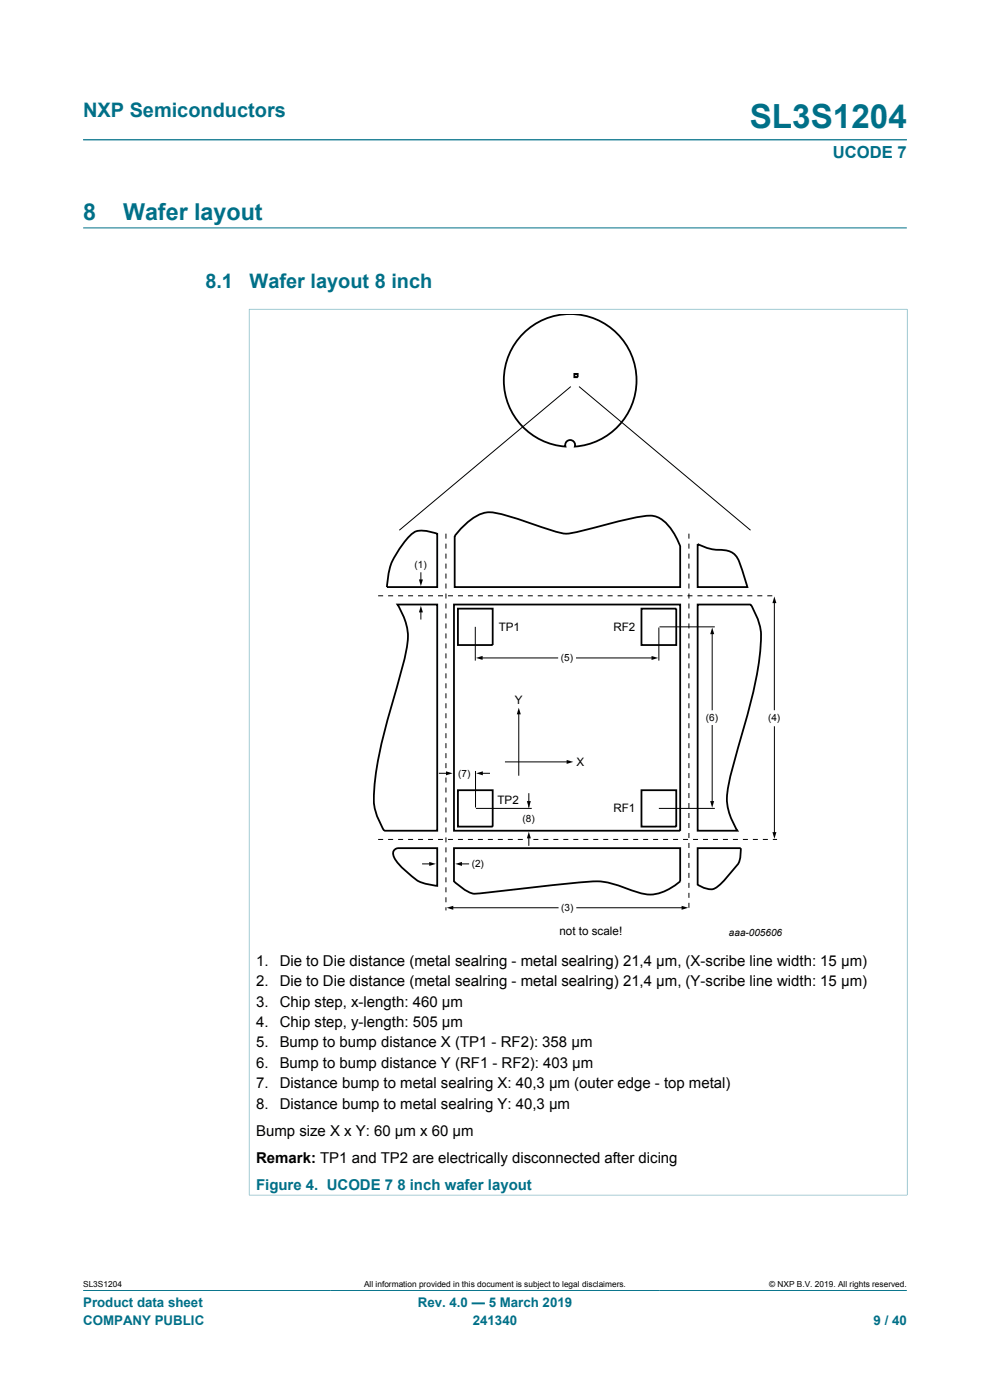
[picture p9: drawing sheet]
<svg xmlns="http://www.w3.org/2000/svg" width="210mm" height="297mm" viewBox="0 0 210 297" stroke-linecap="round" stroke-linejoin="round" font-family="sans-serif">
<path d="M17.6 29.7h174.8M17.6 48.3h174.8M52.8 65.6h139.7M52.8 65.5v188.1M192.4 65.5v188.1M52.8 253.5h139.7M17.6 273.8h174.8" fill="none" stroke="#007088" stroke-width=".21"/>
<g fill="none" stroke="#000" stroke-width=".21">
<path d="M121 82.1l-36.2 30.3M122.9 82.1l36.2 30.3M94.6 113.2v1.1M94.6 115.3v1.1M94.6 117.4v1.1M94.6 119.6v1M146.1 113.2v1.1M146.1 115.3v1.1M146.1 117.4v1.1M146.1 119.6v1M80.2 126.4h1.1M82.3 126.4h1.1"/>
<path d="M84.4 126.4h1.1M86.6 126.4h1M88.7 126.4h1M89.3 121.5v1.7M89.3 129.6v1.7M90.8 126.4h1.1M92.9 126.4h1.1M94.6 121.7v1M94.6 123.8v1.1M94.6 125.9v1.1M94.6 128v1.1M94.6 130.1v1.1"/>
<path d="M94.6 132.3v1M94.6 134.4v1M94.6 136.5v1.1M94.6 138.6v1.1M95 126.4h1.1M97.1 126.4h1.1M99.3 126.4h1M100.8 133v7.1M101.4 126.4h1M102.1 139.6h16.2M103.5 126.4h1.1M105.6 126.4h1.1"/>
<path d="M107.7 126.4h1.1M109.8 126.4h1.1M112 126.4h1M114.1 126.4h1M116.2 126.4h1.1M118.3 126.4h1.1M120.4 126.4h1.1M122.3 139.6h16.2M122.5 126.4h1.1M124.7 126.4h1M126.8 126.4h1M128.9 126.4h1.1"/>
<path d="M131 126.4h1.1M133.1 126.4h1.1M135.2 126.4h1.1M137.4 126.4h1M139.5 126.4h1M139.8 133.1v7M139.9 133h11.7M141.6 126.4h1.1M143.7 126.4h1.1M145.8 126.4h1.1M146.1 121.7v1M146.1 123.8v1.1"/>
<path d="M146.1 125.9v1.1M146.1 128v1.1M146.1 130.1v1.1M146.1 132.3v1M146.1 134.4v1M146.1 136.5v1.1M146.1 138.6v1.1M147.9 126.4h1.1M150.1 126.4h1M151.1 134.3v16.3M152.2 126.4h1M154.3 126.4h1.1"/>
<path d="M156.4 126.4h1.1M158.5 126.4h1.1M160.6 126.4h1.1M162.8 126.4h1M164.3 127.7v22.9M94.6 140.7v1.1M94.6 142.8v1.1M94.6 145v1M94.6 147.1v1M94.6 149.2v1.1M94.6 151.3v1.1M94.6 153.4v1.1"/>
<path d="M94.6 155.5v1.1M94.6 157.7v1M94.6 159.8v1M110 151.3v13.2M146.1 140.7v1.1M146.1 142.8v1.1M146.1 145v1M146.1 147.1v1M146.1 149.2v1.1M146.1 151.3v1.1M146.1 153.4v1.1M146.1 155.5v1.1"/>
<path d="M146.1 157.7v1M146.1 159.8v1M151.1 153.9v16.3M164.3 154.2v22.6M80.2 178.1h1.1M82.3 178.1h1.1M84.4 178.1h1.1M86.6 178.1h1M88.7 178.1h1M90.8 178.1h1.1M92.9 178.1h1.1M93.2 164h1.7"/>
<path d="M94.6 161.9v1.1M94.6 165v1M94.6 167.1v1M94.6 169.2v1M94.6 171.3v1.1M94.6 173.4v1.1M94.6 175.5v1.1M94.6 177.7v1M94.6 179.8v1M95 178.1h1.1M97.1 178.1h1.1M99.3 178.1h1"/>
<path d="M100.9 163.6v7.7M101 171.5h11.8M101.4 178.1h1M102.1 164h1.7M103.5 178.1h1.1M105.6 178.1h1.1M107.2 161.6h13.3M107.7 178.1h1.1M109.8 178.1h1.1M112.2 168.4v2.8M112.2 177.5v1.8M113.1 178.1h1.1"/>
<path d="M115.3 178.1h1M117.4 178.1h1M119.5 178.1h1M121.6 178.1h1.1M123.7 178.1h1.1M125.8 178.1h1.1M128 178.1h1M130.1 178.1h1M132.2 178.1h1M134.3 178.1h1.1M136.4 178.1h1.1M138.5 178.1h1.1"/>
<path d="M139.8 171.5h11.8M140.7 178.1h1M142.8 178.1h1M144.9 178.1h1M146.1 161.9v1.1M146.1 164v1.1M146.1 166.1v1.1M146.1 168.2v1.1M146.1 170.4v1M146.1 172.5v1M146.1 174.6v1.1M146.1 176.7v1.1"/>
<path d="M146.1 178.8v1.1M147 178.1h1.1M149.1 178.1h1.1M151.2 178.1h1.1M153.4 178.1h1M155.5 178.1h1M157.6 178.1h1M159.7 178.1h1.1M161.8 178.1h1.1M163.9 178.1h.9M89.6 183.3h1.7M94.6 181.9v1"/>
<path d="M94.6 184v1.1M94.6 186.1v1.1M94.6 188.2v1.1M94.6 190.4v1M94.6 192.5v.6M95.9 192.6h22.5M97.7 183.3h1.7M122.4 192.6h22.5M146.1 180.9v1.1M146.1 183.1v1M146.1 185.2v1M146.1 187.3v1.1"/>
<path d="M146.1 189.4v1.1M146.1 191.5v1.1"/>
</g>
<g fill="#000">
<path d="M89.3 128.5l.4 1.4h-.8zM88.9 122.9h.8l-.4 1.4zM101 139.6l1.4-.5v.9zM151.1 133.1l.4 1.4h-.8zM164.3 126.5l.4 1.4h-.9zM110 150.1l.5 1.4h-.9zM138.2 139.2l1.4 .4-1.4 .4zM94.6 163.6l1.4 .4-1.4 .5zM101 164l1.4-.4v.9zM111.8 169.9h.8l-.4 1.5zM112.2 176.4l.4 1.5h-.8zM120.2 161.2l1.4 .4-1.4 .5z"/>
<path d="M150.6 169.9h.9l-.4 1.5zM163.8 176.5h.9l-.4 1.4zM91.1 182.9l1.4 .4-1.4 .4zM94.7 192.6l1.4-.4v.8zM96.6 183.3l1.4-.4v.8zM144.6 192.2l1.4 .4-1.4 .4z"/>
</g>
<g fill="none" stroke="#000" stroke-width=".38">
<path d="M111.5 70.2a14.1 14.1 0 0 1 22.4 5 14.1 14.1 0 0 1-12 19.5 1.05 1.05 0 0 0-1-1.3 1.05 1.05 0 0 0-.9 1.3 14.1 14.1 0 0 1-12.4-9.4 14.1 14.1 0 0 1 3.9-15.1zM121.8 79.3h.7v.7h-.7zM87.1 113.5a4.2 4.2 0 0 1 4.4-.6l1.2 .3v11.3h-10.6a14.6 14.6 0 0 1 3.7-9.5zM98 111.9a9.3 9.3 0 0 1 5.8-3.2 49.4 49.4 0 0 1 10.8 3l2.7 .9a7.7 7.7 0 0 0 5.8 .1l1.4-.3a116.5 116.5 0 0 1 12.4-2.9 5.6 5.6 0 0 1 5.7 3.1l1.7 3.3v8.6h-47.9v-10.8zM148 115.4a11 11 0 0 0 5.7 1.3 3.4 3.4 0 0 1 3.1 2.5l1.7 5.3h-10.5zM84.3 128.2h8.4v48h-11.2a14 14 0 0 1-2-10.3 131.9 131.9 0 0 1 5.3-22.1l1.2-4.9a12.7 12.7 0 0 0-1.7-10.7zM96.3 128.2h48v48h-48zM97.1 129.1h7.4v7.7h-7.4zM136.1 129.1h7.3v7.7h-7.3zM148 128.2h11.2a14 14 0 0 1 2 10.4 131.9 131.9 0 0 1-5.2 22.1l-1.3 4.8a12.7 12.7 0 0 0 1.7 10.7h-8.4zM96.3 179.9h48v7.1a11.4 11.4 0 0 1-6.4 2.8 22.5 22.5 0 0 1-6.9-2 15.4 15.4 0 0 0-8.1-.6l-19.6 2.2a6.4 6.4 0 0 1-4.2-.3l-2.8-2.1zM97.1 167.6h7.4v7.8h-7.4z"/>
<path d="M136.1 167.6h7.3v7.8h-7.3zM148 179.9h9.1a5.1 5.1 0 0 1-1.5 4.5l-1.3 1.6a10.5 10.5 0 0 1-2.8 2.5 4.6 4.6 0 0 1-3.5-.8zM83.7 180.3l.6-.4h8.4v8a8.9 8.9 0 0 1-6.1-2.6l-1.4-1.3a5.9 5.9 0 0 1-1.8-2.8v-.5z"/>
</g>
<text font-size="7.1" fill="#007088" x="159" y="27.2">SL3S1204</text>
<g font-size="4.9" fill="#007088">
<text x="17.6" y="46.6">8</text>
<text x="26.1" y="46.6">Wafer layout</text>
</g>
<g font-size="4.2" fill="#007088">
<text x="17.6" y="24.8">NXP Semiconductors</text>
<text x="43.6" y="61.1">8.1</text>
<text x="52.9" y="61.1">Wafer layout 8 inch</text>
</g>
<text font-size="3.5" fill="#007088" x="176.7" y="33.5">UCODE 7</text>
<g font-size="3.2">
<text x="54.3" y="204.9">1.</text>
<text x="54.3" y="209.2">2.</text>
<text x="59.3" y="204.9">Die to Die distance (metal sealring - metal sealring) 21,4 μm, (X-scribe line width: 15 μm)</text>
<text x="59.3" y="209.2">Die to Die distance (metal sealring - metal sealring) 21,4 μm, (Y-scribe line width: 15 μm)</text>
<text x="54.3" y="213.5">3.</text>
<text x="59.3" y="213.5">Chip step, x-length: 460 μm</text>
<text x="54.3" y="217.9">4.</text>
<text x="59.3" y="217.9">Chip step, y-length: 505 μm</text>
<text x="54.3" y="222.2">5.</text>
<text x="54.3" y="226.6">6.</text>
<text x="59.3" y="222.2">Bump to bump distance X (TP1 - RF2): 358 μm</text>
<text x="59.3" y="226.6">Bump to bump distance Y (RF1 - RF2): 403 μm</text>
<text x="54.3" y="230.9">7.</text>
<text x="59.3" y="230.9">Distance bump to metal sealring X: 40,3 μm (outer edge - top metal)</text>
<text x="54.3" y="235.2">8.</text>
<text x="59.3" y="235.2">Distance bump to metal sealring Y: 40,3 μm</text>
<text x="54.3" y="240.9">Bump size X x Y: 60 μm x 60 μm</text>
<text x="54.3" y="246.7">Remark: TP1 and TP2 are electrically disconnected after dicing</text>
</g>
<text font-size="3.2" fill="#007088" x="54.3" y="252.4">Figure 4. UCODE 7 8 inch wafer layout</text>
<g font-size="2.8" fill="#007088">
<text x="17.6" y="277.3">Product data sheet</text>
<text x="17.6" y="281">COMPANY PUBLIC</text>
<text x="88.6" y="277.3">Rev. 4.0 — 5 March 2019</text>
<text x="100.3" y="281">241340</text>
<text x="185.3" y="281">9 / 40</text>
</g>
<g font-size="2.5">
<text x="105.8" y="133.8">TP1</text>
<text x="130.1" y="133.8">RF2</text>
<text x="109.2" y="149.2">Y</text>
<text x="122.3" y="162.5">X</text>
<text x="105.5" y="170.5">TP2</text>
<text x="130.1" y="172.4">RF1</text>
<text x="118.7" y="198.5">not to scale!</text>
</g>
<g font-size="2.1">
<text x="87.9" y="120.5">(1)</text>
<text x="119" y="140.2">(5)</text>
<text x="149.7" y="152.9">(6)</text>
<text x="162.9" y="152.9">(4)</text>
<text x="97.2" y="164.7">(7)</text>
<text x="110.9" y="174.4">(8)</text>
<text x="100.1" y="184">(2)</text>
<text x="119.1" y="193.3">(3)</text>
<text x="154.6" y="198.5">aaa-005606</text>
</g>
<g font-size="1.8">
<text x="17.6" y="273.1">SL3S1204</text>
<text x="77.2" y="273.1">All information provided in this document is subject to legal disclaimers.</text>
<text x="163.2" y="273.1">© NXP B.V. 2019. All rights reserved.</text>
</g>
</svg>
